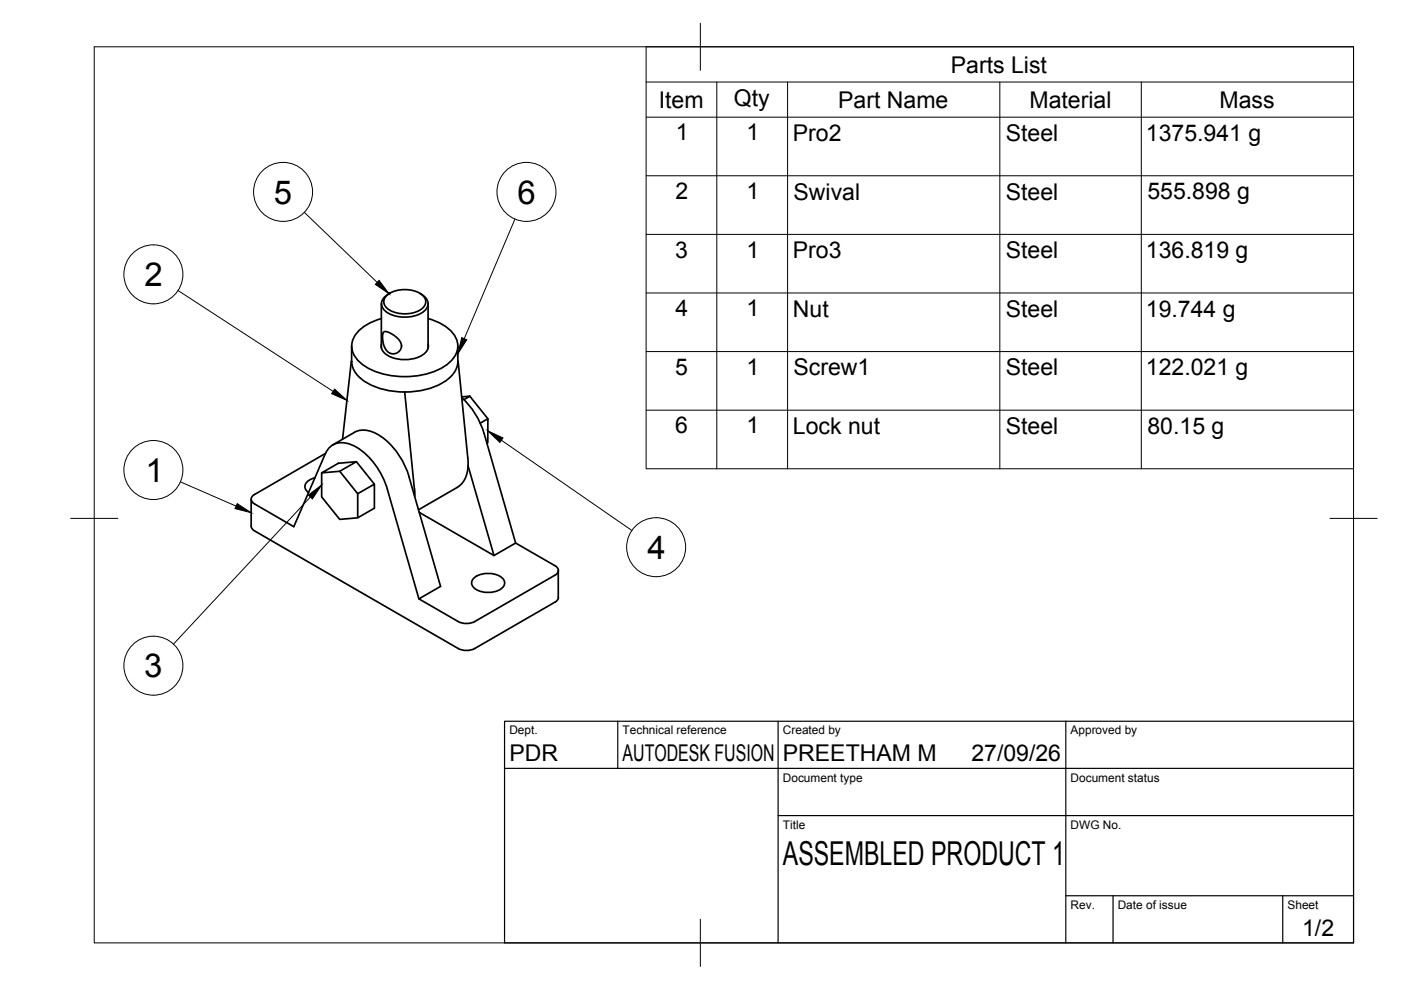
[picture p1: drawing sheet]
<svg xmlns="http://www.w3.org/2000/svg" width="297mm" height="210mm" viewBox="0 0 297 210" stroke-linecap="round" stroke-linejoin="round" font-family="sans-serif">
<!-- layer: Visible -->
<g fill="none" stroke="#000" stroke-width=".36">
<path d="M74.5 76.6v.1M74.5 76.6l-1.9 16.5M74.5 73.4v3.2M80.9 64.4v9.4M80.9 73a2.37 2.37 0 0 0 1.6 2.5 7.4 7.4 0 0 0 7.7-.7 1.91 1.91 0 0 0 .6-1.8M80.9 67.5a9.2 9.2 0 0 0-5.9 4.2 4.3 4.3 0 0 0 1.5 5.3 16.3 16.3 0 0 0 13.4 2.4 9.3 9.3 0 0 0 6.9-4.6 4.4 4.4 0 0 0-1.8-5.2 11.8 11.8 0 0 0-4.2-2.1M81.3 70.5l.3-.2 .6 .1 1.8 1.1 .9 1.1 .2 .5v.6a1.84 1.84 0 0 1-1.9 1.3 1.84 1.84 0 0 1-1.7-1.5l-.4-1.7zM82.1 62.6a6.6 6.6 0 0 1 7.4 0 1.84 1.84 0 0 1 .7 1.7 1.84 1.84 0 0 1-1.2 1.5 6.7 6.7 0 0 1-6.9-.4 1.73 1.73 0 0 1 0-2.8zM82.7 62.2a2.3 2.3 0 0 0-1.5 3.3 6.6 6.6 0 0 0 6.7 1.5 3.3 3.3 0 0 0 2.9-2.6 2.62 2.62 0 0 0-1.8-2.2M90.8 64.4v9.4M97.1 73.4v3.2a5.6 5.6 0 0 1-3.3 4.6 17.3 17.3 0 0 1-16.9-.6 5.2 5.2 0 0 1-2.3-4M97.1 76.6h.1"/>
<path d="M97.1 76.6l2.1 20.5a6.2 6.2 0 0 1-2.2 6.2l-8.3 4.8M97.1 76.6v.1M69 96.2a3.9 3.9 0 0 1 5.6-1.9 15.1 15.1 0 0 1 7.5 9.4M70.5 94.3l4.7-2.6a5.4 5.4 0 0 1 5.6 .9 15.9 15.9 0 0 1 5.9 8.5l6.7 23.2-4.6 2.7 8.3 4.8M72 99.9l3.8 4.8 3.6-2v5.1l-3.6 2-3.8 .3-3.8-4.7v-5.1M75.6 97.9l3.8 4.8M85.7 83.1l.1 .1M85.8 83.2l2.1 22M85.9 83.1l-.1 .1M97.9 84.2l1.7-.2-1.2 .7M97.9 84.3a16.7 16.7 0 0 1 4.7 7.6l6.7 23.2M99.2 98.7l5.5 19.1"/>
<path d="M99.6 84l3.8 4.8M101.8 89.7l1.6-.9v5.1l-.2 .1M53.3 105.8v5.8a1.26 1.26 0 0 0 .7 1l43.1 24.9M54 104.8a1.08 1.08 0 0 0-.7 1 1.08 1.08 0 0 0 .7 1.1l8.3 4.8 6.7-15.5-15 8.6M66.8 101.3a2.24 2.24 0 0 0-2.1 2.1l.7 1M68.2 100.3l3.5-2.1 3.9-.3-3.6 2zM75.8 104.7v5.1M82.1 103.8l6.7 23.2M88.9 108.6l15.8 9.2 4.6-2.7 8.3 4.8M117.7 119.9a1.08 1.08 0 0 1 .7 1 1.08 1.08 0 0 1-.7 1.1M100.5 122.5a4.9 4.9 0 0 1 6.3 .4 1.45 1.45 0 0 1-.8 2.1 5.2 5.2 0 0 1-5.5-.3 1.35 1.35 0 0 1 0-2.2zM117.6 122l-16.9 9.8a3.9 3.9 0 0 1-3.6 0"/>
<path d="M117.6 127.7l-16.9 9.8a3.9 3.9 0 0 1-3.6 0M118.4 121v5.7a1.26 1.26 0 0 1-.7 1"/>
</g>
<!-- layer: BORDER -->
<path d="M20 9.9h267v190h-267zM148.5 4.9v10M15 109.9h10M282 109.9h10M148.5 194.9v10" fill="none" stroke="#000" stroke-width=".21"/>
<!-- layer: TITLEBLOCK -->
<path d="M107 152.9h180v47h-180zM131 152.9v10M165 152.9v47M226 152.9v47M107 162.9h180M165 172.9h122M226 189.9h61M236 189.9v10M272 189.9v10" fill="none" stroke="#000" stroke-width=".25"/>
<!-- layer: Parts Lists -->
<path d="M137 9.9h150v89.5h-150zM137 17.4h150M152 17.4v82M167 17.4v82M212 17.4v82M242 17.4v82M137 24.8h150M137 37.3h150M137 49.7h150M137 62.1h150M137 74.5h150M137 87h150" fill="none" stroke="#000" stroke-width=".21"/>
<!-- layer: Balloons -->
<g fill="none" stroke="#000" stroke-width=".21">
<circle cx="32.5" cy="58.2" r="6.3"/>
<circle cx="60" cy="40.7" r="6.3"/>
<circle cx="111.6" cy="40.7" r="6.3"/>
<circle cx="32.5" cy="99.7" r="6.3"/>
<circle cx="139.1" cy="116" r="6.3"/>
<circle cx="32.5" cy="141.1" r="6.3"/>
</g>
<!-- layer: 0 -->
<path d="M80.4 59.5l2.1 2.8-2.9-2zM97.9 71.6l1.1 .4-1.9 3zM71 82.5l2.6 2.4-3.3-1.4zM103.4 91.3l3.2 1.6-.6 .9zM50.3 106.8l3 1.9-3.5-.9zM65.4 105l2.8-2.2-2 3z" fill="#000" stroke="#000" stroke-width=".21"/>
<path d="M64.5 45l15.5 14.9M109.2 46.5l-10.8 25.3M37.7 61.6l32.9 21.4M106.3 93.3l27.7 19.2M38.2 102.2l11.9 5.1M65.8 105.4l-29 31.2" fill="none" stroke="#000" stroke-width=".21"/>
<g font-size="7">
<text x="58.1" y="43.2">5</text>
<text x="109.7" y="43.2">6</text>
<text x="30.6" y="60.7">2</text>
<text x="30.8" y="102.2">1</text>
<text x="137.3" y="118.5">4</text>
<text x="30.6" y="143.6">3</text>
<text x="166" y="183.4">ASSEMBLED PRODUCT 1</text>
</g>
<g font-size="4.9">
<text x="201.6" y="15.4">Parts List</text>
<text x="139.7" y="22.8">Item</text>
<text x="155.6" y="22.4">Qty</text>
<text x="177.7" y="22.8">Part Name</text>
<text x="218.3" y="22.8">Material</text>
<text x="258.6" y="22.8">Mass</text>
<text x="143.3" y="29.8">1</text>
<text x="158.3" y="29.8">1</text>
<text x="168.1" y="29.9">Pro2</text>
<text x="213.3" y="29.9">Steel</text>
<text x="243" y="29.9">1375.941 g</text>
<text x="143.2" y="42.2">2</text>
<text x="158.3" y="42.2">1</text>
<text x="168.3" y="42.3">Swival</text>
<text x="213.3" y="42.3">Steel</text>
<text x="243.3" y="42.3">555.898 g</text>
<text x="143.1" y="54.6">3</text>
<text x="158.3" y="54.6">1</text>
<text x="168.1" y="54.7">Pro3</text>
<text x="213.3" y="54.8">Steel</text>
<text x="243" y="54.7">136.819 g</text>
<text x="143.2" y="67">4</text>
<text x="158.3" y="67">1</text>
<text x="168.1" y="67.1">Nut</text>
<text x="213.3" y="67.2">Steel</text>
<text x="243" y="67.1">19.744 g</text>
<text x="143.1" y="79.4">5</text>
<text x="158.3" y="79.5">1</text>
<text x="168.3" y="79.6">Screw1</text>
<text x="213.3" y="79.6">Steel</text>
<text x="243" y="79.6">122.021 g</text>
<text x="143.2" y="91.9">6</text>
<text x="158.3" y="91.9">1</text>
<text x="168.1" y="92">Lock nut</text>
<text x="213.3" y="92">Steel</text>
<text x="243.3" y="92">80.15 g</text>
<text x="108" y="161.4">PDR</text>
<text x="132" y="161.4">AUTODESK FUSION</text>
<text x="166" y="161.4">PREETHAM M</text>
<text x="206" y="161.4">27/09/26</text>
<text x="276.1" y="198.6">1/2</text>
</g>
<g font-size="2.5">
<text x="108" y="155.7">Dept.</text>
<text x="132" y="155.7">Technical reference</text>
<text x="166" y="155.7">Created by</text>
<text x="227" y="155.7">Approved by</text>
<text x="166" y="165.7">Document type</text>
<text x="227" y="165.7">Document status</text>
<text x="166" y="175.7">Title</text>
<text x="227" y="175.7">DWG No.</text>
<text x="227" y="192.7">Rev.</text>
<text x="237" y="192.7">Date of issue</text>
<text x="273" y="192.7">Sheet</text>
</g>
</svg>
